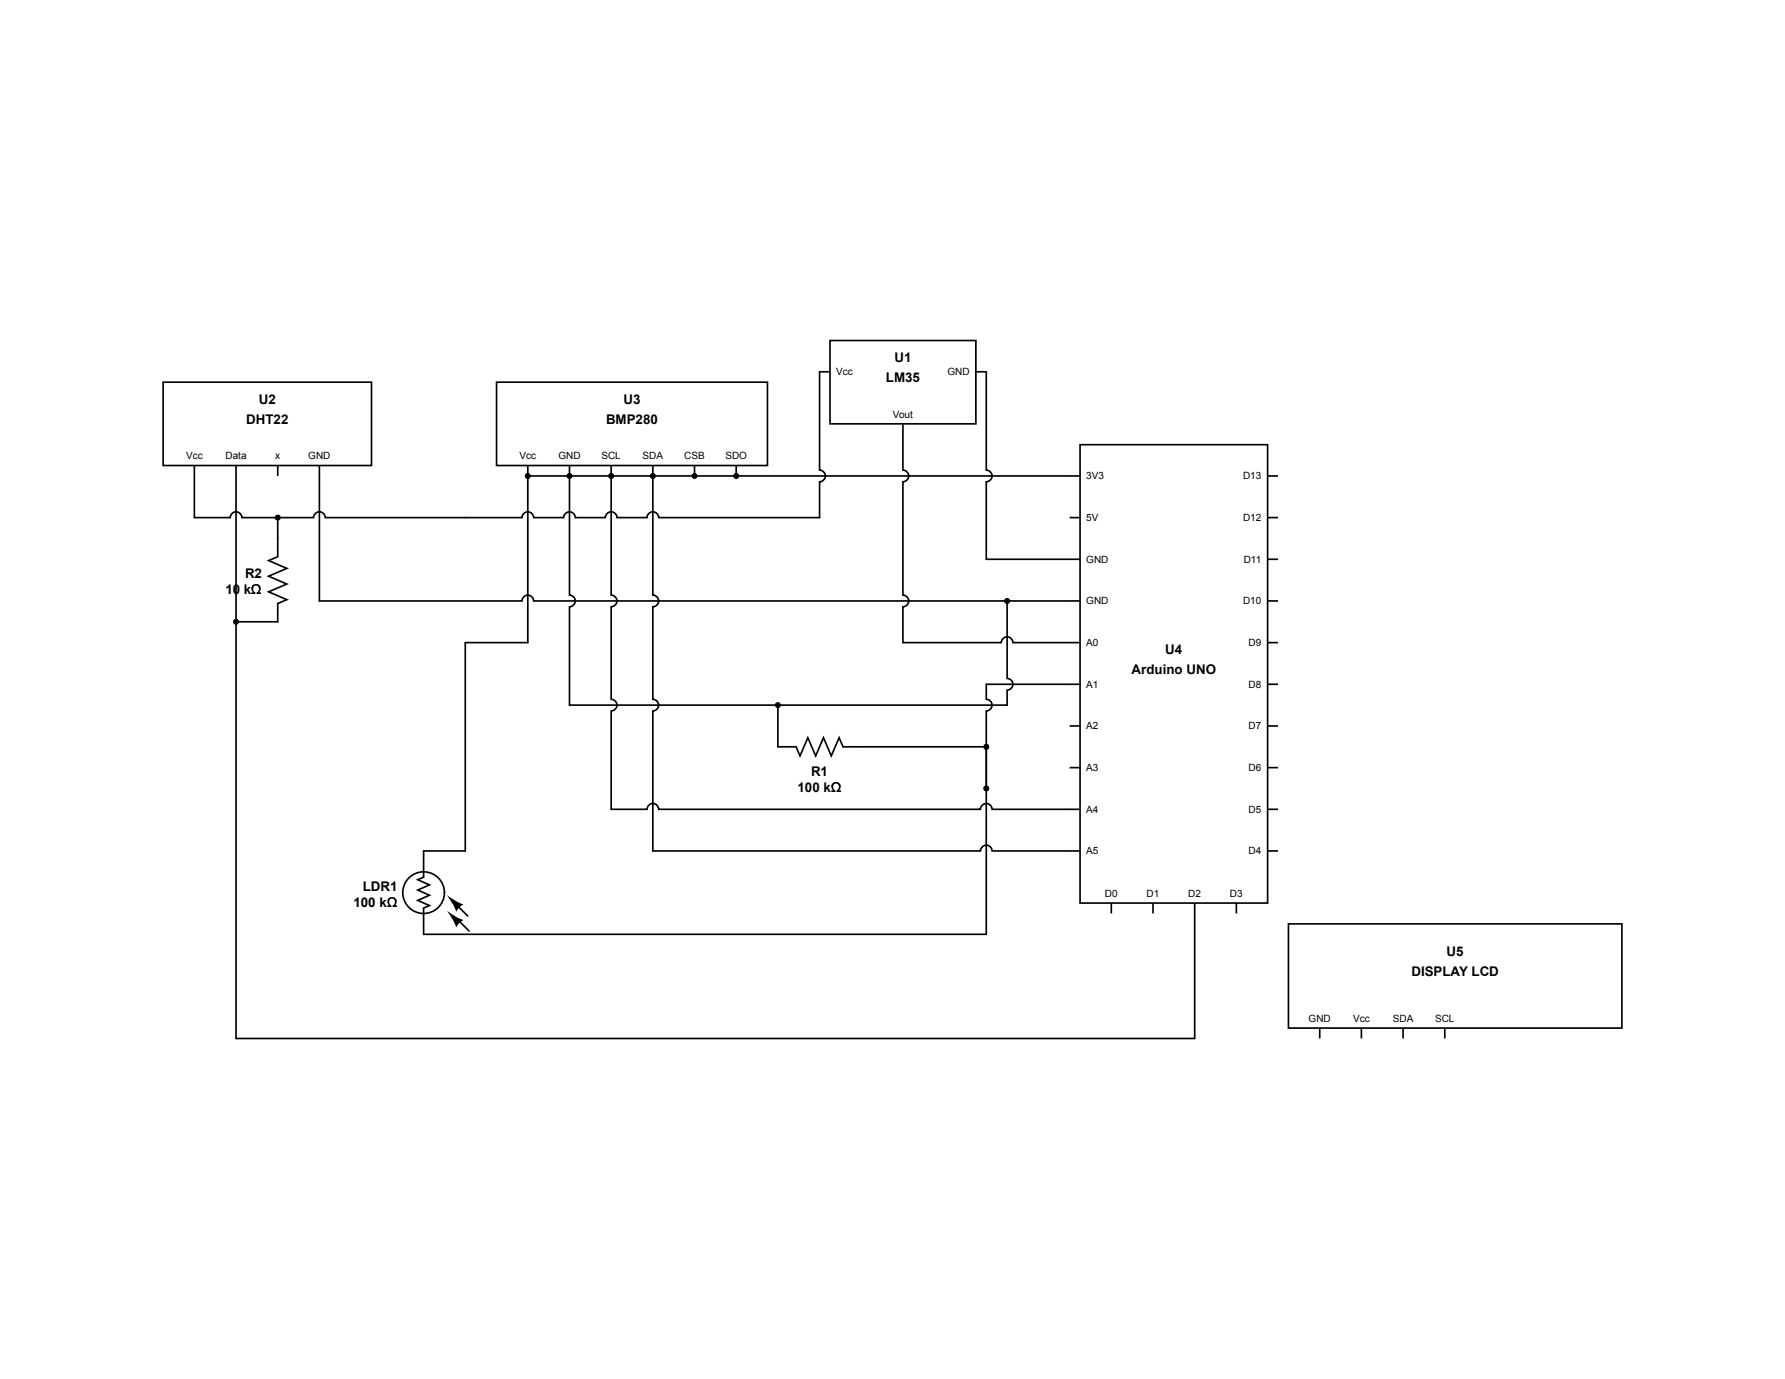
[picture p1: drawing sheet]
<svg xmlns="http://www.w3.org/2000/svg" width="279mm" height="216mm" viewBox="0 0 279 216" stroke-linecap="round" stroke-linejoin="round" font-family="sans-serif">
<path d="M128.3 58.2h1.6M129.9 53.3h22.8v13.1h-22.8zM152.7 58.2h1.7M141.3 66.4v1.6" fill="none" stroke="#000" stroke-width=".26"/>
<path d="M77.7 59.8h42.4v13.1h-42.4z" fill="#fff"/>
<path d="M77.7 59.8h42.4v13.1h-42.4zM82.6 72.9v1.6M89.1 72.9v1.6M95.7 72.9v1.6M102.2 72.9v1.6M108.7 72.9v1.6M115.2 72.9v1.6" fill="none" stroke="#000" stroke-width=".26"/>
<circle cx="66.3" cy="139.8" r="3.3" fill="#fff"/>
<g fill="none" stroke="#000" stroke-width=".26">
<path d="M66.3 133.2v4.1l-.9 .4 1.8 .8-1.8 .9 1.8 .8-1.8 .8 1.8 .8-.9 .4M66.3 142.2v4.1zM71.6 141.8l1.6 1.6M71.8 144.1l1.6 1.7"/>
<circle cx="66.3" cy="139.8" r="3.3"/>
</g>
<path d="M70 142.6l1.3 .9 1.3 .6a2.24 2.24 0 0 0-1.2 1.1l-.5-1.2zM70 140.2l1.3 .9 1.3 .5a2.25 2.25 0 0 0-1.2 1.2l-.5-1.3z" fill="#000"/>
<path d="M169.1 69.6h29.3v71.8h-29.3z" fill="#fff"/>
<g fill="none" stroke="#000" stroke-width=".26">
<path d="M167.4 74.5h1.7M169.1 69.6h29.3v71.8h-29.3zM198.4 74.5h1.6M167.4 81h1.7M167.4 87.6h1.7M167.4 94.1h1.7M198.4 81h1.6M198.4 87.6h1.6M198.4 94.1h1.6M167.4 100.6h1.7M167.4 107.1h1.7M167.4 113.7h1.7"/>
<path d="M198.4 100.6h1.6M198.4 107.1h1.6M198.4 113.7h1.6M167.4 120.2h1.7M167.4 126.7h1.7M167.4 133.2h1.7M198.4 120.2h1.6M198.4 126.7h1.6M198.4 133.2h1.6M174 141.4v1.6M180.5 141.4v1.6M187 141.4v1.6"/>
<path d="M193.5 141.4v1.6"/>
</g>
<path d="M201.7 144.6h52.2v16.4h-52.2z" fill="#fff"/>
<g fill="none" stroke="#000" stroke-width=".26">
<path d="M128.3 58.2v15.4a.91 .91 0 0 1 .9 .9 .91 .91 0 0 1-.9 .9v5.6h-25.2a.91 .91 0 0 0-.9-.9 .91 .91 0 0 0-.9 .9h-4.7a.91 .91 0 0 0-.9-.9 .91 .91 0 0 0-1 .9h-4.6a.91 .91 0 0 0-1-.9 .91 .91 0 0 0-.9 .9h-4.7a.91 .91 0 0 0-.9-.9 .91 .91 0 0 0-.9 .9h-8.9M154.4 58.2v15.4a.91 .91 0 0 1 .9 .9 .91 .91 0 0 1-.9 .9v12.2h13M89.1 74.5v18.7a.91 .91 0 0 1 1 .9 .91 .91 0 0 1-1 .9v15.4M95.7 74.5v18.7a.91 .91 0 0 1 .9 .9 .91 .91 0 0 1-.9 .9v14.5a.91 .91 0 0 1 .9 .9 .91 .91 0 0 1-.9 .9v15.4h5.6a.91 .91 0 0 1 .9-.9 .91 .91 0 0 1 .9 .9h50.4a.91 .91 0 0 1 .9-.9 .91 .91 0 0 1 .9 .9h12.1M102.2 74.5v18.7a.91 .91 0 0 1 .9 .9 .91 .91 0 0 1-.9 .9v14.5a.91 .91 0 0 1 .9 .9 .91 .91 0 0 1-.9 .9v21.9h51.3a.91 .91 0 0 1 .9-.9 .91 .91 0 0 1 .9 .9h12.1M157.6 94.1v12.1a.91 .91 0 0 1 1 .9 .91 .91 0 0 1-1 .9v2.4M82.6 100.6h-9.8v32.6h-6.5M141.3 100.6h15.4a.91 .91 0 0 1 .9-.9 .91 .91 0 0 1 1 .9h8.8M167.4 107.1h-13v2.4a.91 .91 0 0 1 .9 .9 .91 .91 0 0 1-.9 .9v35h-88.1M201.7 144.6h52.2v16.4h-52.2zM206.6 161v1.6M213.1 161v1.6"/>
<path d="M219.6 161v1.6M226.1 161v1.6"/>
</g>
<path d="M25.5 59.8h32.7v13.1h-32.7z" fill="#fff"/>
<path d="M25.5 59.8h32.7v13.1h-32.7zM30.4 72.9v8.1h5.6a.91 .91 0 0 1 .9-.9 .91 .91 0 0 1 1 .9h11.2a.91 .91 0 0 1 .9-.9 .91 .91 0 0 1 .9 .9h21.9M36.9 72.9v89.7h150.1v-19.6M43.5 72.9v1.6M50 72.9v21.2h31.7a.91 .91 0 0 1 .9-.9 .91 .91 0 0 1 .9 .9h83.9M141.3 68v5.6a.91 .91 0 0 1 .9 .9 .91 .91 0 0 1-.9 .9v17.8a.91 .91 0 0 1 .9 .9 .91 .91 0 0 1-.9 .9v5.6M167.4 74.5h-84.8v26.1M43.5 81v6.2l-1.5 .6 2.9 1.2-2.9 1.2 2.9 1.2-2.9 1.3 2.9 1.2-1.4 .6v2.8h-6.6M89.1 110.4h68.5M121.8 110.4v6.5h2.8l.6 1.4 1.2-2.8 1.3 2.8 1.2-2.8 1.2 2.8 1.2-2.8 .7 1.4h22.4v6.5" fill="none" stroke="#000" stroke-width=".26"/>
<g fill="#000">
<circle cx="82.6" cy="74.5" r=".39"/>
<circle cx="89.1" cy="74.5" r=".39"/>
<circle cx="95.7" cy="74.5" r=".39"/>
<circle cx="102.2" cy="74.5" r=".39"/>
<circle cx="108.7" cy="74.5" r=".39"/>
<circle cx="115.2" cy="74.5" r=".39"/>
<circle cx="36.9" cy="97.3" r=".39"/>
<circle cx="43.5" cy="81" r=".39"/>
<circle cx="157.6" cy="94.1" r=".39"/>
<circle cx="121.8" cy="110.4" r=".39"/>
<circle cx="154.4" cy="116.9" r=".39"/>
<circle cx="154.4" cy="123.4" r=".39"/>
</g>
<g fill="none" stroke="#000" stroke-width=".16">
<circle cx="82.6" cy="74.5" r=".39"/>
<circle cx="89.1" cy="74.5" r=".39"/>
<circle cx="95.7" cy="74.5" r=".39"/>
<circle cx="102.2" cy="74.5" r=".39"/>
<circle cx="108.7" cy="74.5" r=".39"/>
<circle cx="115.2" cy="74.5" r=".39"/>
<circle cx="36.9" cy="97.3" r=".39"/>
<circle cx="43.5" cy="81" r=".39"/>
<circle cx="157.6" cy="94.1" r=".39"/>
<circle cx="121.8" cy="110.4" r=".39"/>
<circle cx="154.4" cy="116.9" r=".39"/>
<circle cx="154.4" cy="123.4" r=".39"/>
</g>
<g font-size="2.1">
<text x="138.7" y="59.8">LM35</text>
<text x="140" y="56.7">U1</text>
<text x="40.5" y="63.2">U2</text>
<text x="97.6" y="63.2">U3</text>
<text x="38.5" y="66.4">DHT22</text>
<text x="94.9" y="66.4">BMP280</text>
<text x="35.3" y="93">10 k</text>
<text x="38.4" y="90.5">R2</text>
<text x="177.1" y="105.5">Arduino UNO</text>
<text x="182.4" y="102.4">U4</text>
<text x="124.8" y="124.1">100 k</text>
<text x="126.9" y="121.6">R1</text>
<text x="55.3" y="141.9">100 k</text>
<text x="56.8" y="139.4">LDR1</text>
<text x="226.4" y="149.7">U5</text>
<text x="220.9" y="152.8">DISPLAY LCD</text>
</g>
<g font-size="1.6">
<text x="130.9" y="58.7">Vcc</text>
<text x="148.3" y="58.7">GND</text>
<text x="139.8" y="65.4">Vout</text>
<text x="29.1" y="71.9">Vcc</text>
<text x="35.3" y="71.9">Data</text>
<text x="43.1" y="71.9">x</text>
<text x="48.3" y="71.9">GND</text>
<text x="81.3" y="71.9">Vcc</text>
<text x="87.4" y="71.9">GND</text>
<text x="94.1" y="71.9">SCL</text>
<text x="100.6" y="71.9">SDA</text>
<text x="107.1" y="71.9">CSB</text>
<text x="113.5" y="71.9">SDO</text>
<text x="170" y="75">3V3</text>
<text x="194.6" y="75">D13</text>
<text x="170" y="81.6">5V</text>
<text x="194.6" y="81.6">D12</text>
<text x="170" y="88.1">GND</text>
<text x="194.7" y="88.1">D11</text>
<text x="170" y="94.6">GND</text>
<text x="194.6" y="94.6">D10</text>
<text x="170" y="101.1">A0</text>
<text x="195.4" y="101.1">D9</text>
<text x="170" y="107.7">A1</text>
<text x="195.4" y="107.7">D8</text>
<text x="170" y="114.2">A2</text>
<text x="195.4" y="114.2">D7</text>
<text x="170" y="120.7">A3</text>
<text x="195.4" y="120.7">D6</text>
<text x="170" y="127.2">A4</text>
<text x="195.4" y="127.2">D5</text>
<text x="170" y="133.8">A5</text>
<text x="195.4" y="133.8">D4</text>
<text x="172.9" y="140.4">D0</text>
<text x="179.5" y="140.4">D1</text>
<text x="186" y="140.4">D2</text>
<text x="192.5" y="140.4">D3</text>
<text x="204.8" y="160">GND</text>
<text x="211.8" y="160">Vcc</text>
<text x="218" y="160">SDA</text>
<text x="224.6" y="160">SCL</text>
</g>
</svg>
